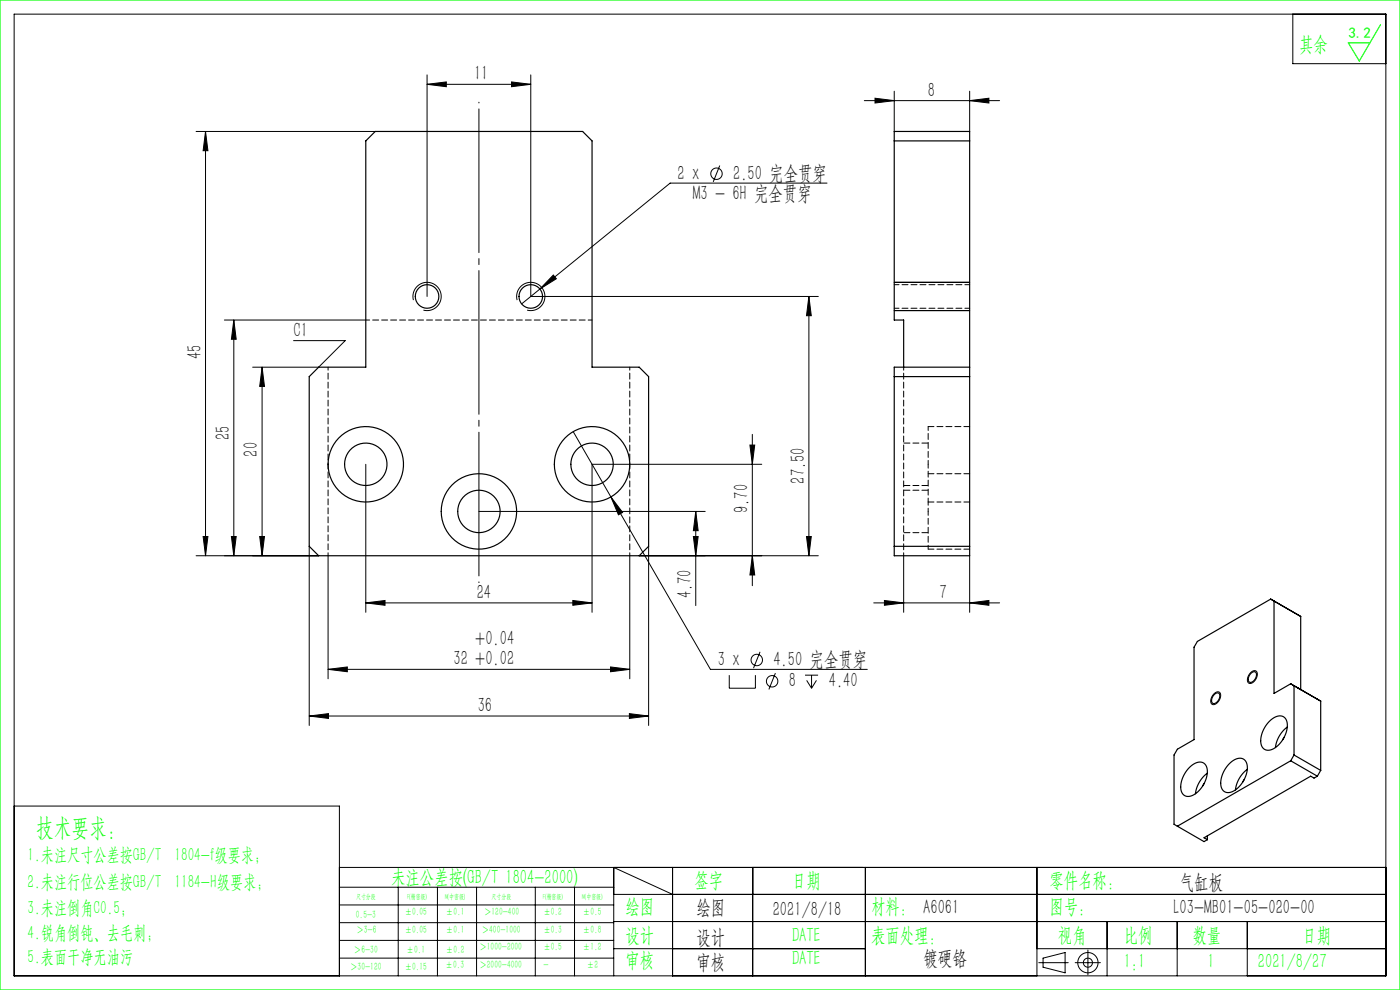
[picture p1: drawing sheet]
<svg xmlns="http://www.w3.org/2000/svg" width="297mm" height="210mm" viewBox="0 0 297 210" stroke-linecap="round" stroke-linejoin="round" font-family="sans-serif">
<g fill="none" stroke="#000" stroke-width=".21">
<path d="M3 3h291v204h-291zM90.6 17.9l4.1-.5v1zM90.6 15.9v47M90.6 17.9h22M108.5 17.4l4.1 .5-4.1 .5zM112.6 15.9v47h61M189.7 19.3v8.6M205.7 19.3v8.6M274.3 3v10.5h19.7M41.6 27.9h38M43.6 27.9l.5 4.1h-1zM43.6 27.9v90"/>
<path d="M152.7 35.1l-1.4 3.5M175.4 38.8h-33.2l-31.5 25.7M183.4 21.3h28.7M185.6 20.8l4.1 .5-4.1 .6zM205.7 21.3l4.1-.5v1.1zM117.4 58.3l.6 .8-3.5 2.2zM189.7 59.9h16M47.6 67.9h30M49.6 67.9v50M49.6 67.9l.5 4.1h-1zM55.6 77.9v40M55.6 77.9l.5 4.1h-1z"/>
<path d="M62.3 72.3h10.9l-5.6 5.6h-14M87.7 63.7a3 3 0 0 1 2.6-3.8 3 3 0 0 1 3.3 3.2 3 3 0 0 1-3.8 2.7M109.7 63.7a3 3 0 0 1 2.6-3.8 3 3 0 0 1 3.3 3.2 3 3 0 0 1-3.8 2.7M171.6 62.9v55M171.6 62.9l.5 4.1h-1zM189.7 65.9h16M77.6 98.5v31.4M121.6 91.6l29.1 50.4h33.3M159.1 94.4h1l-.5 4.1zM159.6 92.1v32.1M161.6 98.5h-36v31.4M41.6 117.9h26"/>
<path d="M43.1 113.8h1l-.5 4.1zM49.1 113.8h1l-.5 4.1zM55.1 113.8h1l-.5 4.1zM65.6 115.9v38M69.6 117.9v26.1M101.6 108.5h48M129.6 105.4l2.5 3.3-.9 .5zM133.6 117.9v26.1M135.6 117.9h38M137.6 115.9v38M147.1 113.8h1l-.5 4.1zM147.6 108.5l.5 4.1h-1z"/>
<path d="M147.6 108.5v20M159.6 117.9l.5 4.1h-1zM171.1 113.8h1l-.5 4.1zM191.7 117.9v12M205.7 117.9v12M77.6 127.9l4.1-.5v1zM77.6 127.9h48M121.5 127.4l4.1 .5-4.1 .5zM161.2 138.3l-1.3 3.4M185.4 127.9h26.7M187.6 127.4l4.1 .5-4.1 .5zM205.7 127.9l4.1-.5v1z"/>
<path d="M65.6 151.9l4.1-.5v1zM65.6 151.9h72M69.6 142l4.1-.5v1zM69.6 142h64M129.5 141.5l4.1 .5-4.1 .5zM133.5 151.4l4.1 .5-4.1 .5zM154.7 143.2v2.8h5.6v-2.8M164.5 142.8l-1.4 3.4M170.8 143.2h2.8M171.1 144.3l1.1 1.7M172.2 143.2v2.8M173.2 144.3l-1 1.7"/>
<path d="M257.5 147.2a.8 .8 0 0 1 1.2-.4 .8 .8 0 0 1 .2 1.2 1.45 1.45 0 0 1-1.8 1.3 1.78 1.78 0 0 1 .4-2.1zM265.3 142.7a.8 .8 0 0 1 1.2-.4 .8 .8 0 0 1 .2 1.2 1.45 1.45 0 0 1-1.9 1.3 1.78 1.78 0 0 1 .5-2.1zM3 171h69v36M72 184h222M72 188.2h58.2M72 192h58.2M72 195.7h58.2M72 199.5h58.2M84.5 188.2v18.8M92.8 188.2v18.8M101.1 188.2v18.8M113.6 188.2v18.8"/>
<path d="M121.9 188.2v18.8M130.2 189.7h163.8M130.2 195.5h163.8M142.7 189.7l-12.5-5.7v23M142.7 184v23M159.7 184v23M183.6 184v23M220 184v23M234.9 195.5v11.5M249.7 195.5v11.5M264.6 195.5v11.5M72 203.2h58.2"/>
<path d="M130.2 201.2h53.4M220 201.2h74M220.4 204.2h6.2M221.3 203.2l4.7-1.1v4.3l-4.7-1.2zM228.1 204.2h5.3M230.8 201.5v5.3"/>
<circle cx="152" cy="36.9" r="1.21"/>
<circle cx="160.5" cy="140" r="1.21"/>
<circle cx="163.8" cy="144.5" r="1.21"/>
<circle cx="230.8" cy="204.2" r="2.15"/>
<circle cx="230.8" cy="204.2" r=".96"/>
</g>
<path d="M101.6 123.6v-101.9" fill="none" stroke="#000" stroke-width=".21" stroke-dasharray="30.5 1.3 1.3 1.3" stroke-dashoffset="-1.4"/>
<path d="M0 0h297v210h-297zM292.9 5.2l-4.5 7.7-2.4-3.8h4.6" fill="none" stroke="#0f0" stroke-width=".25"/>
<g fill="#000">
<path d="M90.6 17.9l4.1-.5v1zM108.5 17.4l4.1 .5-4.1 .5z"/>
<path d="M185.6 20.8l4.1 .5-4.1 .6zM205.7 21.3l4.1-.5v1.1z"/>
<path d="M117.4 58.3l-2.9 3 3.5-2.2zM129.6 105.4l1.6 3.8 .9-.5z"/>
<path d="M55.1 113.8h1l-.5 4.1zM55.6 77.9l.5 4.1h-1zM43.1 113.8h1l-.5 4.1zM43.6 27.9l.5 4.1h-1zM159.6 117.9l.5 4.1h-1zM159.1 94.4h1l-.5 4.1zM171.1 113.8h1l-.5 4.1zM171.6 62.9l.5 4.1h-1z"/>
<path d="M147.6 108.5l.5 4.1h-1zM147.1 113.8h1l-.5 4.1zM49.6 67.9l.5 4.1h-1zM49.1 113.8h1l-.5 4.1z"/>
<path d="M77.6 127.9l4.1-.5v1zM121.5 127.4l4.1 .5-4.1 .5z"/>
<path d="M187.6 127.4l4.1 .5-4.1 .5zM205.7 127.9l4.1-.5v1z"/>
<path d="M65.6 151.9l4.1-.5v1zM133.5 151.4l4.1 .5-4.1 .5z"/>
<path d="M69.6 142l4.1-.5v1zM129.5 141.5l4.1 .5-4.1 .5z"/>
</g>
<g fill="none" stroke="#000" stroke-width=".25">
<path d="M79.6 27.9h44l2 2v48h10l2 2v36l-2 2h-68l-2-2v-36l2-2h10v-48zM189.7 29.9h16M189.7 79.9h16M191.7 77.9v-10h-2v-40h16v90h-16v-40h16M189.7 115.9h16M275.2 130.4l-5.6-3.3-15.6 9-.7 1.2v19.6l-3.5 2-.7 1.3v14.7l6.3 3.6 .7-.4M257.6 147.4a.67 .67 0 0 1 .9-.4 .67 .67 0 0 1 .2 1 1.21 1.21 0 0 1-1.5 1.1 1.46 1.46 0 0 1 .4-1.7zM265.3 142.9a.67 .67 0 0 1 1-.4 .67 .67 0 0 1 .2 1 1.21 1.21 0 0 1-1.6 1.1 1.46 1.46 0 0 1 .4-1.7zM269.3 153a2.58 2.58 0 0 1 3.1-.9 3.3 3.3 0 0 1 .2 3.9 4.5 4.5 0 0 1-3.9 3.1 2.04 2.04 0 0 1-1.2-2.7 6.6 6.6 0 0 1 1.8-3.4zM272.4 156.4l-.3 .5M273.1 154.2a6.4 6.4 0 0 0-2.5 4.4M274.5 145.5v14.7"/>
<path d="M275.2 145.9h.1M275.9 146.3v-15.5l-5.6-3.3v19.6l3.5-2.1 6.4 3.7v14.7M275.9 146.3h.1M252.3 162.8a2.58 2.58 0 0 1 3.1-.9 3.3 3.3 0 0 1 .2 3.9 4.5 4.5 0 0 1-3.8 3.1 2.04 2.04 0 0 1-1.3-2.7 6.6 6.6 0 0 1 1.8-3.4zM255.4 166.2l-.2 .5M256.1 164a6.4 6.4 0 0 0-2.5 4.4M256.1 177.3v.8M260.8 162a2.58 2.58 0 0 1 3.1-.9 3.3 3.3 0 0 1 .2 3.9 4.5 4.5 0 0 1-3.9 3.1 2.04 2.04 0 0 1-1.2-2.7 6.6 6.6 0 0 1 1.8-3.4zM263.9 165.4l-.3 .5M264.6 163.2a6.4 6.4 0 0 0-2.5 4.4M273.8 161.4l-24 13.9M273.8 161.4l5.7 3.2"/>
<path d="M274.5 160.2l-.7 1.2M274.5 160.2l5.7 3.2M279.5 164.6l-.7 .5-.7-.5-22.7 13.1 .7 .4M280.2 163.4l-.7 1.2"/>
<circle cx="90.6" cy="62.9" r="2.5"/>
<circle cx="112.6" cy="62.9" r="2.5"/>
<circle cx="77.6" cy="98.5" r="4.5"/>
<circle cx="77.6" cy="98.5" r="8"/>
<circle cx="125.6" cy="98.5" r="4.5"/>
<circle cx="125.6" cy="98.5" r="8"/>
<circle cx="101.6" cy="108.5" r="8"/>
<circle cx="101.6" cy="108.5" r="4.5"/>
</g>
<path d="M77.6 67.9h48M196.9 98.5v8M196.9 90.5v8M196.9 108.5v8" fill="none" stroke="#000" stroke-width=".21" stroke-dasharray="1.3 .6" stroke-dashoffset=".4"/>
<path d="M133.6 77.9v40M69.6 117.9v-40M191.7 117.9v-40M196.9 106.5v2" fill="none" stroke="#000" stroke-width=".21" stroke-dasharray="1.3 .6" stroke-dashoffset=".6"/>
<path d="M205.7 90.5h-8.8M196.9 106.5h8.8M196.9 116.5h8.8M205.7 100.5h-8.8" fill="none" stroke="#000" stroke-width=".21" stroke-dasharray="1.3 .6"/>
<path d="M196.9 94h-5.2M191.7 103h5.2M191.7 113h5.2M196.9 104h-5.2" fill="none" stroke="#000" stroke-width=".21" stroke-dasharray="1.3 .6" stroke-dashoffset="-.1"/>
<path d="M189.7 65.4h16M205.7 60.4h-16" fill="none" stroke="#000" stroke-width=".21" stroke-dasharray="1.3 .6" stroke-dashoffset=".3"/>
<text font-size="5.4" fill="#0f0" x="7.7" y="177.2">技术要求：</text>
<g font-size="4.4" fill="#0f0">
<text x="275.6" y="10.8">其余</text>
<text x="83" y="187.5">未注公差按(GB/T 1804-2000)</text>
<text x="147.3" y="188">签字</text>
<text x="168" y="188">日期</text>
<text x="222.6" y="188">零件名称：</text>
<text x="132.7" y="193.6">绘图</text>
<text x="184.8" y="193.6">材料： A6061</text>
<text x="222.6" y="193.6">图号：</text>
<text x="132.7" y="199.8">设计</text>
<text x="168" y="199.8">DATE</text>
<text x="184.8" y="199.8">表面处理：</text>
<text x="224.4" y="199.8">视角</text>
<text x="238.4" y="199.8">比例</text>
<text x="253" y="199.8">数量</text>
<text x="276.3" y="199.8">日期</text>
<text x="132.7" y="205.1">审核</text>
<text x="168" y="204.6">DATE</text>
<text x="238.4" y="205.3">1:1</text>
<text x="256.2" y="205.3">1</text>
<text x="266.9" y="205.3">2021/8/27</text>
</g>
<g font-size="4.4">
<text x="100.6" y="17">11</text>
<text x="196.8" y="20.5">8</text>
<text x="143.8" y="38.2">2 x</text>
<text x="155.5" y="38.2">2.50 完全贯穿</text>
<text x="147" y="42.5">M3 - 6H 完全贯穿</text>
<text x="62.3" y="71.4">C1</text>
<text x="42.7" y="76.2" transform="rotate(-90 42.7 76.2)">45</text>
<text x="48.7" y="93.4" transform="rotate(-90 48.7 93.4)">25</text>
<text x="54.7" y="96.8" transform="rotate(-90 54.7 96.8)">20</text>
<text x="170.7" y="102.6" transform="rotate(-90 170.7 102.6)">27.50</text>
<text x="158.7" y="108.8" transform="rotate(-90 158.7 108.8)">9.70</text>
<text x="101.1" y="127">24</text>
<text x="146.7" y="126.9" transform="rotate(-90 146.7 126.9)">4.70</text>
<text x="199.3" y="127">7</text>
<text x="100.8" y="136.7">+0.04</text>
<text x="96.2" y="141.1">32 +0.02</text>
<text x="152.3" y="141.3">3 x</text>
<text x="164.1" y="141.3">4.50 完全贯穿</text>
<text x="167.3" y="145.8">8</text>
<text x="175.8" y="145.8">4.40</text>
<text x="101.3" y="151">36</text>
<text x="250.3" y="188.6">气缸板</text>
<text x="147.8" y="194">绘图</text>
<text x="163.9" y="194.3">2021/8/18</text>
<text x="249" y="194">L03-MB01-05-020-00</text>
<text x="147.8" y="200.2">设计</text>
<text x="147.8" y="205.5">审核</text>
<text x="195.9" y="204.8">镀硬铬</text>
</g>
<g font-size="4" fill="#0f0">
<text x="5.9" y="182.6">1.未注尺寸公差按GB/T 1804-f级要求；</text>
<text x="5.9" y="188.4">2.未注行位公差按GB/T 1184-H级要求；</text>
<text x="5.9" y="193.9">3.未注倒角C0.5；</text>
<text x="5.9" y="199.2">4.锐角倒钝、去毛刺；</text>
<text x="5.9" y="204.2">5.表面干净无油污</text>
</g>
<text font-size="3.2" fill="#0f0" x="286.1" y="8">3.2</text>
<g font-size="2.3" fill="#0f0">
<text x="75.5" y="194.7">0.5-3</text>
<text x="75.6" y="198">＞3-6</text>
<text x="85.9" y="194.2">±0.05</text>
<text x="85.9" y="198">±0.05</text>
<text x="94.6" y="194.2">±0.1</text>
<text x="94.6" y="198">±0.1</text>
<text x="102.2" y="198">＞400-1000</text>
<text x="102.7" y="194.2">＞120-400</text>
<text x="115.3" y="194.2">±0.2</text>
<text x="115.3" y="198">±0.3</text>
<text x="123.7" y="194.2">±0.5</text>
<text x="123.7" y="198">±0.8</text>
<text x="75.1" y="202.2">＞6-30</text>
<text x="86.3" y="202.2">±0.1</text>
<text x="94.6" y="202.2">±0.2</text>
<text x="101.7" y="201.6">＞1000-2000</text>
<text x="115.3" y="201.6">±0.5</text>
<text x="123.7" y="201.6">±1.2</text>
<text x="74.3" y="205.8">＞30-120</text>
<text x="85.9" y="205.8">±0.15</text>
<text x="94.5" y="205.4">±0.3</text>
<text x="101.7" y="205.4">＞2000-4000</text>
<text x="115.3" y="205.4">-</text>
<text x="124.5" y="205.4">±2</text>
</g>
<g font-size="1.5" fill="#0f0">
<text x="75.5" y="190.6">尺寸分段</text>
<text x="86.4" y="190.6">F(精密级)</text>
<text x="94.4" y="190.6">M(中密级)</text>
<text x="104.3" y="190.6">尺寸分段</text>
<text x="115.2" y="190.6">F(精密级)</text>
<text x="123.5" y="190.6">M(中密级)</text>
</g>
</svg>
